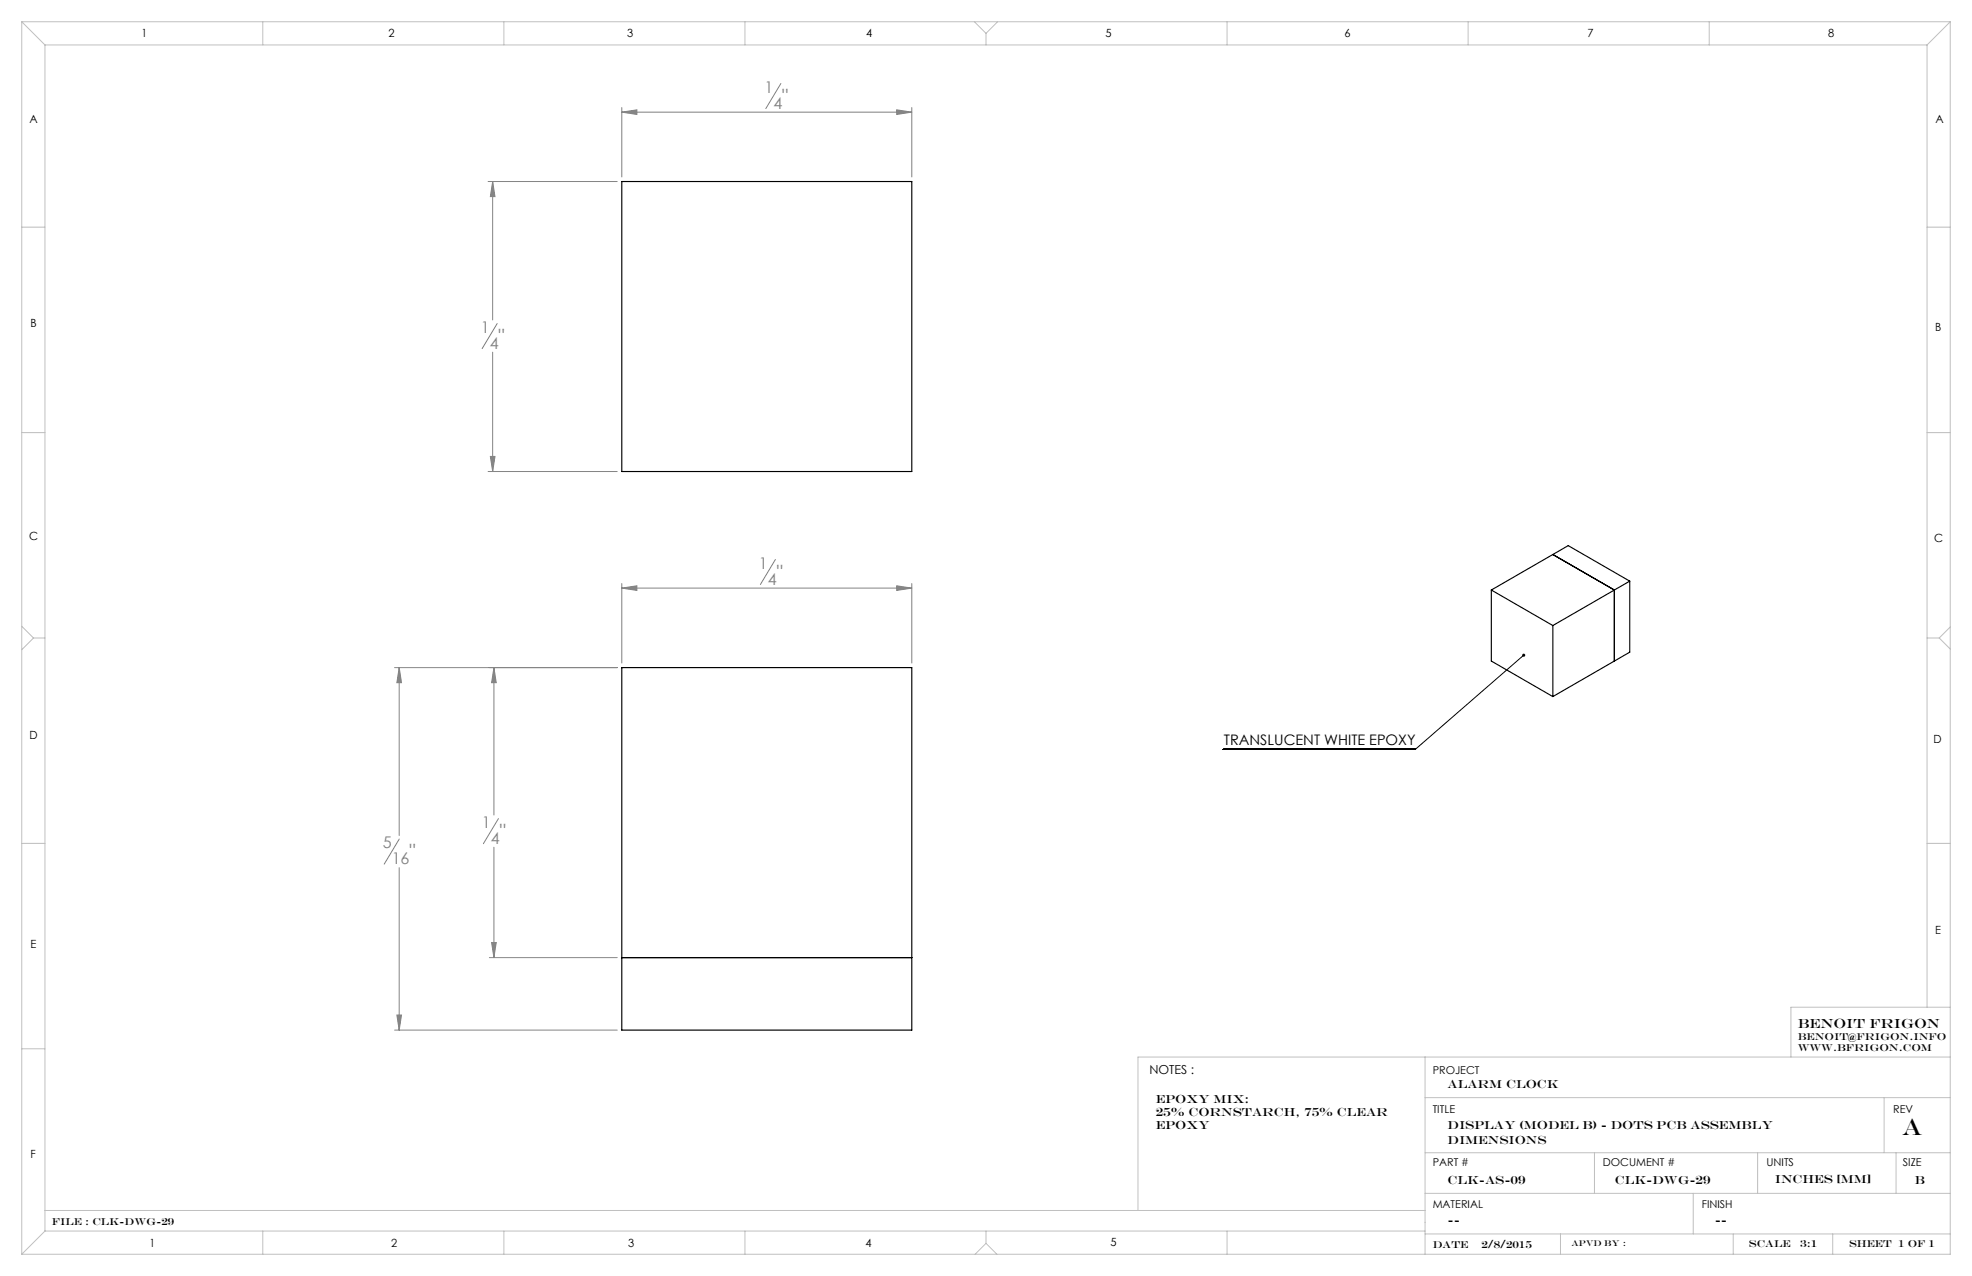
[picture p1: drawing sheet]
<svg xmlns="http://www.w3.org/2000/svg" width="432mm" height="279mm" viewBox="0 0 432 279" stroke-linecap="round" stroke-linejoin="round" font-family="sans-serif">
<g fill="none" stroke="#808080" stroke-width=".22">
<path d="M171 18.3l-3.3 5.5M106.9 39.7h28.3M107.9 39.7l.5 3.3h-1zM107.9 39.7v30.4M136.2 24.6l3.3-.6v1.1zM136.2 23.6v15.1M136.2 24.6h63.5M196.3 24l3.4 .6-3.4 .5zM199.7 23.6v15.1M107.9 77.1v26.1M108.9 70.8l-3.3 5.5M107.4 99.9h1l-.5 3.3z"/>
<path d="M106.9 103.2h28.3M136.2 128.8l3.3-.5v1zM136.2 127.8v17.4M136.2 128.8h63.5M169.8 122.5l-3.3 5.5M196.3 128.3l3.4 .5-3.4 .5zM199.7 127.8v17.4M86.4 146.2h48.8M87.4 146.2l.5 3.3h-1zM87.4 146.2v36.7M108.2 146.2l.5 3.3h-1.1zM108.2 146.2v32.3"/>
<path d="M109.1 179.2l-3.3 5.5M87.4 190v35.6M87.4 183.7l-3.3 5.5M108.2 185.5v24.2M107.2 209.7h28M107.6 206.4h1.1l-.5 3.3zM86.4 225.6h48.8M86.9 222.3h1l-.5 3.3z"/>
</g>
<path d="M333.6 143.5l-23.7 20.6h-42.1" fill="none" stroke="#000" stroke-width=".22"/>
<g fill="none" stroke="#c0c0c0" stroke-width=".22">
<path d="M4.8 4.8l5 5M4.8 4.8h422.2M4.8 4.8v269.8M9.8 9.8h412.2M9.8 9.8v259.8M57.5 4.8v5M110.3 4.8v5M163.1 4.8v5M213.4 4.8l2.5 2.5M215.9 7.3v2.5M218.4 4.8l-2.5 2.5M268.7 4.8v5"/>
<path d="M321.5 4.8v5M374.3 4.8v5M422 9.8v210.7M427 4.8l-5 5M427 4.8v269.8h-422.2M4.8 49.7h5M422 49.7h5M4.8 94.7h5M422 94.7h5M4.8 137.1l2.5 2.6M7.3 139.7l-2.5 2.6M7.3 139.7h2.5"/>
<path d="M422 139.7h2.6M424.6 139.7l2.4 2.4M427 137.3l-2.4 2.4M4.8 184.7h5M422 184.7h5M4.8 229.7h5M312 231.5v43.1M427 231.5h-177.8v33.6M427 220.5h-34.8v11M312 240.3h115M312 252.4h115M349.1 252.4v8.9"/>
<path d="M384.9 252.4v8.9M412.6 240.3v12.1M415.2 252.4v8.9M9.8 265.1h302.2M9.8 269.6l-5 5M9.8 269.6h302.2M57.5 269.6v5M110.3 269.6v5M163.1 269.6v5M215.9 272.2l-2.4 2.4M215.9 272.2l2.4 2.4M215.9 269.6v2.6"/>
<path d="M268.7 269.6v5M312 270.2h115M312 261.3h115M341.7 270.2v4.4M370.8 261.3v8.9M379.5 270.2v4.4M401.3 270.2v4.4"/>
</g>
<path d="M333.4 143.3l.3-.2 .2 .1-.3 .3 .3-.3a.34 .34 0 0 1 0 .5 .34 .34 0 0 1-.5 0 .34 .34 0 0 1 0-.4z" fill="#000"/>
<path d="M196.3 24l3.4 .6-3.4 .5zM136.2 24.6l3.3-.6v1.1zM107.9 39.7l.5 3.3h-1zM107.4 99.9h1l-.5 3.3zM86.9 222.3h1l-.5 3.3zM87.4 146.2l.5 3.3h-1zM107.6 206.4h1.1l-.5 3.3zM108.2 146.2l.5 3.3h-1.1zM136.2 128.8l3.3-.5v1zM196.3 128.3l3.4 .5-3.4 .5z" fill="#808080"/>
<path d="M136.2 39.7h63.5v63.5h-63.5zM326.5 129.2l13.5 7.8M326.5 129.2v15.6l13.5 7.7M340 137v15.5M340 121.4l13.5 7.8v15.6M356.9 127.3v15.5l-16.9 9.7M356.9 127.3l-16.9 9.7M356.9 127.3l-13.5-7.8-16.9 9.7M136.2 146.2h63.5v79.4h-63.5zM136.2 209.7h63.5" fill="none" stroke="#000" stroke-width=".25"/>
<text font-size="5.1" x="416.5" y="248.6">A</text>
<g font-size="4.2" fill="#808080">
<text x="171.3" y="22.5">&quot;</text>
<text x="109.2" y="75">&quot;</text>
<text x="170.1" y="126.7">&quot;</text>
<text x="109.5" y="183.4">&quot;</text>
<text x="89.7" y="187.9">&quot;</text>
</g>
<g font-size="3.5" fill="#808080">
<text x="167.4" y="20.3">1</text>
<text x="169.3" y="23.8">4</text>
<text x="105.3" y="72.8">1</text>
<text x="107.2" y="76.3">4</text>
<text x="166.2" y="124.5">1</text>
<text x="168.1" y="128">4</text>
<text x="83.8" y="185.7">5</text>
<text x="105.5" y="181.2">1</text>
<text x="107.5" y="184.8">4</text>
<text x="85.8" y="189.2">16</text>
</g>
<text font-size="3.2" x="268" y="163.2">TRANSLUCENT WHITE EPOXY</text>
<text font-size="2.9" x="393.6" y="225">BENOIT FRIGON</text>
<text font-size="2.7" x="251.7" y="235.2">NOTES :</text>
<g font-size="2.6">
<text x="317" y="238.3">Alarm Clock</text>
<text x="253.1" y="241.6">EPOXY MIX:</text>
<text x="253.1" y="244.3">25% CORNSTARCH, 75% CLEAR</text>
<text x="253.1" y="247.1">EPOXY</text>
<text x="317" y="247.1">Display (model B) - Dots PCB Assembly</text>
<text x="317" y="250.4">Dimensions</text>
<text x="317" y="259.3">CLK-AS-09</text>
<text x="353.6" y="259.3">CLK-DWG-29</text>
<text x="388.6" y="259.1">INCHES [MM]</text>
<text x="419.3" y="259.2">B</text>
<text x="317" y="267.9">--</text>
<text x="375.5" y="267.9">--</text>
</g>
<g font-size="2.5">
<text x="31" y="8.2">1</text>
<text x="85.1" y="8.2">2</text>
<text x="137.3" y="8.2">3</text>
<text x="189.7" y="8.2">4</text>
<text x="242.1" y="8.2">5</text>
<text x="294.4" y="8.2">6</text>
<text x="347.6" y="8.2">7</text>
<text x="400.3" y="8.2">8</text>
<text x="6.4" y="27">A</text>
<text x="423.8" y="27">A</text>
<text x="6.7" y="71.5">B</text>
<text x="423.8" y="72.5">B</text>
<text x="6.4" y="118.4">C</text>
<text x="423.5" y="118.6">C</text>
<text x="6.5" y="161.8">D</text>
<text x="423.4" y="162.7">D</text>
<text x="6.7" y="207.6">E</text>
<text x="423.7" y="204.6">E</text>
<text x="6.7" y="253.5">F</text>
<text x="32.7" y="273">1</text>
<text x="85.7" y="273">2</text>
<text x="137.6" y="273">3</text>
<text x="189.5" y="273">4</text>
<text x="243.2" y="272.9">5</text>
</g>
<g font-size="2.4">
<text x="313.7" y="235.2">PROJECT</text>
<text x="313.7" y="243.7">TITLE</text>
<text x="414.5" y="243.6">REV</text>
<text x="313.7" y="255.3">PART #</text>
<text x="351" y="255.3">DOCUMENT #</text>
<text x="386.8" y="255.3">UNITS</text>
<text x="416.7" y="255.3">SIZE</text>
<text x="313.7" y="264.6">MATERIAL</text>
<text x="372.6" y="264.6">FINISH</text>
</g>
<g font-size="2.2">
<text x="393.6" y="227.7">benoit@frigon.info</text>
<text x="393.6" y="230.2">www.bfrigon.com</text>
<text x="11.4" y="268.3">File : clk-dwg-29</text>
<text x="313.7" y="273.2">DATE</text>
<text x="324.4" y="273.2">2/8/2015</text>
<text x="383" y="273">SCALE</text>
<text x="394.2" y="273">3:1</text>
<text x="404.9" y="273">SHEET 1 OF 1</text>
</g>
<text font-size="1.8" x="344.1" y="272.8">APVD BY :</text>
</svg>
